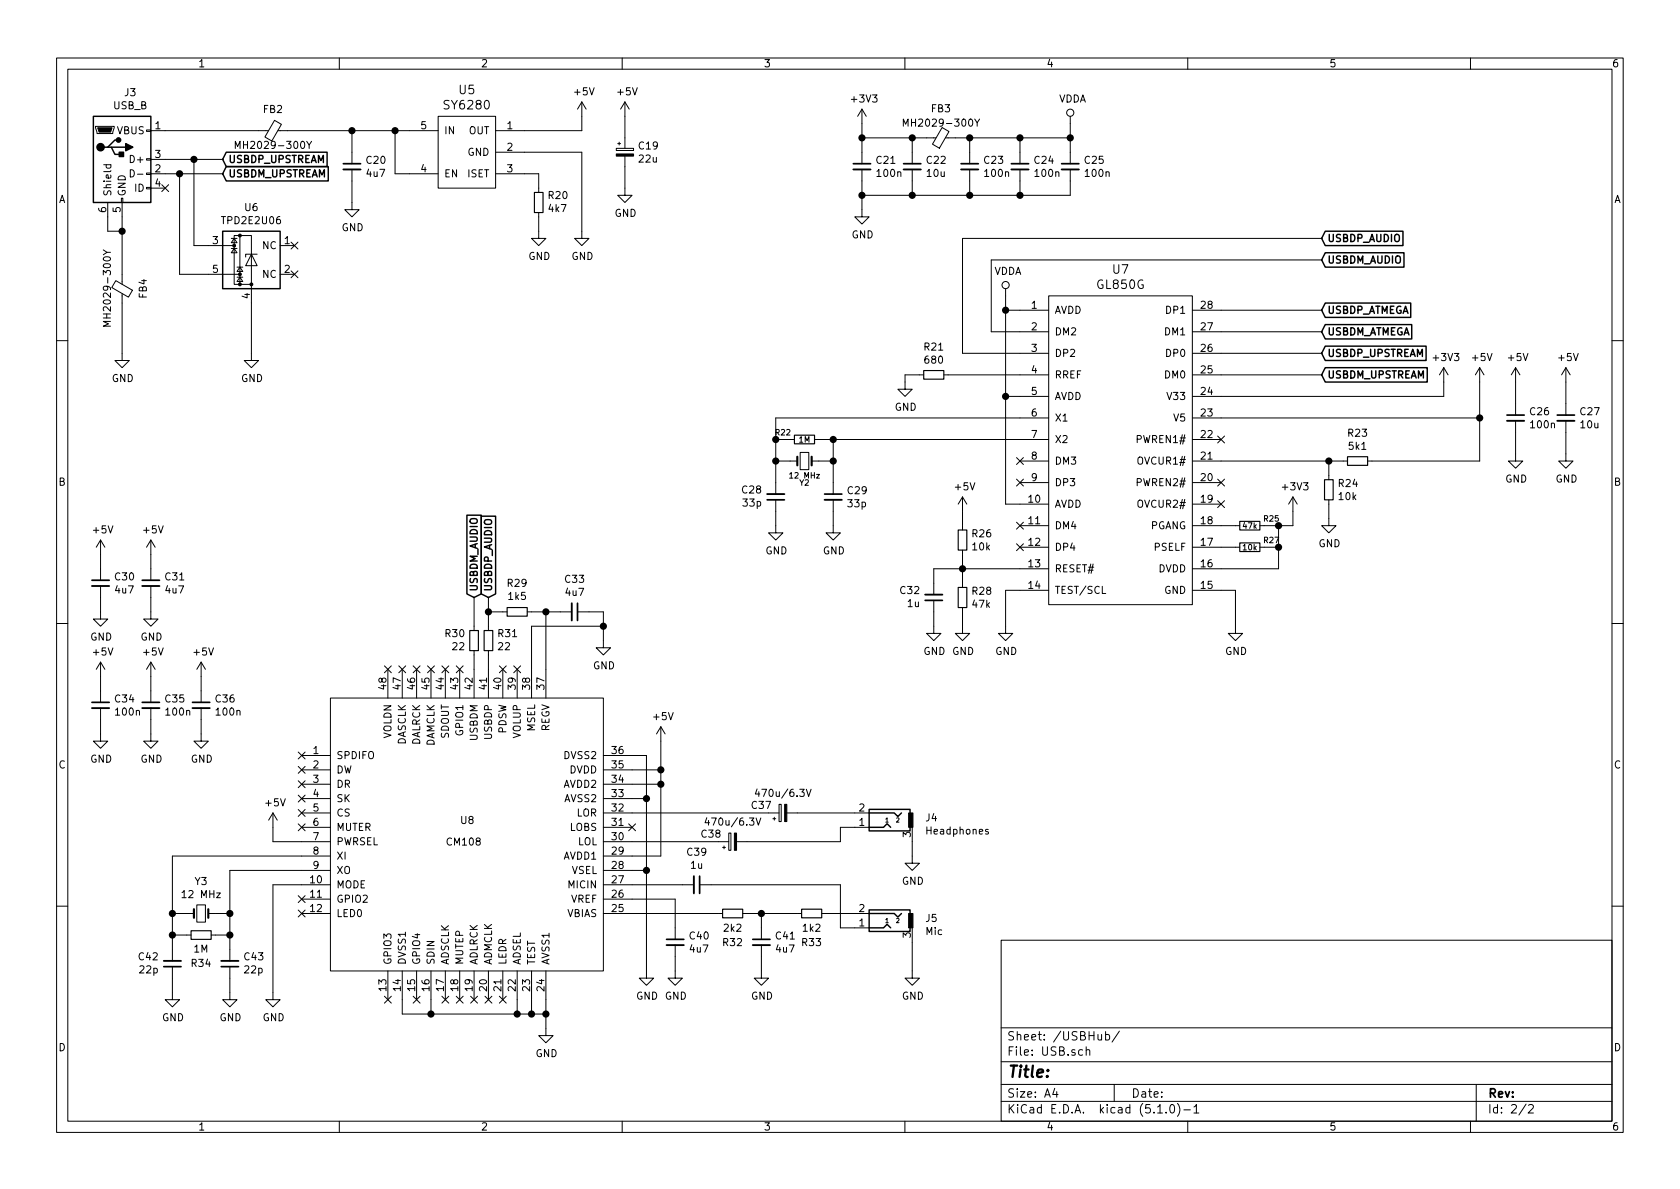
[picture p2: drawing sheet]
EESchema Schematic File Version 4
LIBS:GiantKnob-cache
EELAYER 29 0
EELAYER END
$Descr A4 11693 8268
encoding utf-8
Sheet 2 2
Title ""
Date ""
Rev ""
Comp ""
Comment1 ""
Comment2 ""
Comment3 ""
Comment4 ""
$EndDescr
$Comp
L GiantKnob-rescue:C_Small-Device C29
U 1 1
P 5800 3450
F 0 "C29" H 5892 3496 50  0000 L CNN
F 1 "33p" H 5892 3405 50  0000 L CNN
F 2 "Capacitor_SMD:C_0603_1608Metric" H 5800 3450 50  0001 C CNN
F 3 "~" H 5800 3450 50  0001 C CNN
	1    5800 3450
	1    0    0    -1  
$EndComp
$Comp
L GiantKnob-rescue:Crystal_Small-Device Y2
U 1 1
P 5600 3200
F 0 "Y2" H 5600 3050 39  0000 C CNN
F 1 "12 MHz" H 5600 3100 39  0000 C CNN
F 2 "Crystal:Crystal_SMD_5032-2Pin_5.0x3.2mm" H 5600 3200 50  0001 C CNN
F 3 "~" H 5600 3200 50  0001 C CNN
	1    5600 3200
	1    0    0    -1  
$EndComp
$Comp
L GiantKnob-rescue:R_Small-Device R22
U 1 1
P 5600 3050
F 0 "R22" V 5550 2900 39  0000 C CNN
F 1 "1M" V 5600 3050 39  0000 C CNN
F 2 "Resistor_SMD:R_0603_1608Metric" H 5600 3050 50  0001 C CNN
F 3 "~" H 5600 3050 50  0001 C CNN
	1    5600 3050
	0    1    1    0   
$EndComp
Wire Wire Line
	5500 3050 5400 3050
Wire Wire Line
	5700 3050 5800 3050
Wire Wire Line
	5700 3200 5800 3200
Wire Wire Line
	5800 3200 5800 3050
Connection ~ 5800 3050
Wire Wire Line
	5500 3200 5400 3200
Wire Wire Line
	5400 3200 5400 3050
Connection ~ 5400 3050
Connection ~ 5800 3200
$Comp
L GiantKnob-rescue:C_Small-Device C28
U 1 1
P 5400 3450
F 0 "C28" H 5308 3404 50  0000 R CNN
F 1 "33p" H 5308 3495 50  0000 R CNN
F 2 "Capacitor_SMD:C_0603_1608Metric" H 5400 3450 50  0001 C CNN
F 3 "~" H 5400 3450 50  0001 C CNN
	1    5400 3450
	1    0    0    1   
$EndComp
Connection ~ 5400 3200
$Comp
L power:GND #PWR080
U 1 1
P 5800 3650
F 0 "#PWR080" H 5800 3400 50  0001 C CNN
F 1 "GND" H 5805 3477 50  0000 C CNN
F 2 "" H 5800 3650 50  0001 C CNN
F 3 "" H 5800 3650 50  0001 C CNN
	1    5800 3650
	1    0    0    -1  
$EndComp
$Comp
L power:GND #PWR079
U 1 1
P 5400 3650
F 0 "#PWR079" H 5400 3400 50  0001 C CNN
F 1 "GND" H 5405 3477 50  0000 C CNN
F 2 "" H 5400 3650 50  0001 C CNN
F 3 "" H 5400 3650 50  0001 C CNN
	1    5400 3650
	1    0    0    -1  
$EndComp
Wire Wire Line
	5400 3200 5400 3350
Wire Wire Line
	5800 3200 5800 3350
Wire Wire Line
	5800 3550 5800 3650
Wire Wire Line
	5400 3550 5400 3650
$Comp
L GiantKnob-rescue:TPD2E2U06-Power_Protection U6
U 1 1
P 1750 1800
F 0 "U6" H 1750 2167 50  0000 C CNN
F 1 "TPD2E2U06" H 1750 2076 50  0000 C CNN
F 2 "Package_TO_SOT_SMD:SOT-553" H 950 1550 50  0001 C CNN
F 3 "http://www.ti.com/lit/ds/symlink/tpd2e2u06.pdf" H 1550 2000 50  0001 C CNN
	1    1750 1800
	1    0    0    -1  
$EndComp
NoConn ~ 2050 1700
NoConn ~ 2050 1900
$Comp
L power:GND #PWR068
U 1 1
P 1750 2450
F 0 "#PWR068" H 1750 2200 50  0001 C CNN
F 1 "GND" H 1755 2277 50  0000 C CNN
F 2 "" H 1750 2450 50  0001 C CNN
F 3 "" H 1750 2450 50  0001 C CNN
	1    1750 2450
	1    0    0    -1  
$EndComp
Wire Wire Line
	1750 2100 1750 2450
Wire Wire Line
	1350 1100 1350 1700
Wire Wire Line
	1350 1700 1450 1700
Wire Wire Line
	1250 1200 1250 1900
Wire Wire Line
	1250 1900 1450 1900
Wire Wire Line
	1350 1100 1150 1100
Wire Wire Line
	1250 1200 1150 1200
$Comp
L power:GND #PWR067
U 1 1
P 850 2450
F 0 "#PWR067" H 850 2200 50  0001 C CNN
F 1 "GND" H 855 2277 50  0000 C CNN
F 2 "" H 850 2450 50  0001 C CNN
F 3 "" H 850 2450 50  0001 C CNN
	1    850  2450
	1    0    0    -1  
$EndComp
Wire Wire Line
	750  1500 750  1600
Wire Wire Line
	750  1600 850  1600
Wire Wire Line
	850  1600 850  1900
Wire Wire Line
	850  1500 850  1600
Connection ~ 850  1600
$Comp
L power:+5V #PWR055
U 1 1
P 4050 800
F 0 "#PWR055" H 4050 650 50  0001 C CNN
F 1 "+5V" H 4065 973 50  0000 C CNN
F 2 "" H 4050 800 50  0001 C CNN
F 3 "" H 4050 800 50  0001 C CNN
	1    4050 800 
	1    0    0    -1  
$EndComp
$Comp
L power:+5V #PWR072
U 1 1
P 10550 2650
F 0 "#PWR072" H 10550 2500 50  0001 C CNN
F 1 "+5V" H 10565 2823 50  0000 C CNN
F 2 "" H 10550 2650 50  0001 C CNN
F 3 "" H 10550 2650 50  0001 C CNN
	1    10550 2650
	1    0    0    -1  
$EndComp
$Comp
L power:+5V #PWR073
U 1 1
P 10900 2650
F 0 "#PWR073" H 10900 2500 50  0001 C CNN
F 1 "+5V" H 10915 2823 50  0000 C CNN
F 2 "" H 10900 2650 50  0001 C CNN
F 3 "" H 10900 2650 50  0001 C CNN
	1    10900 2650
	1    0    0    -1  
$EndComp
$Comp
L power:GND #PWR062
U 1 1
P 2450 1400
F 0 "#PWR062" H 2450 1150 50  0001 C CNN
F 1 "GND" H 2455 1227 50  0000 C CNN
F 2 "" H 2450 1400 50  0001 C CNN
F 3 "" H 2450 1400 50  0001 C CNN
	1    2450 1400
	1    0    0    -1  
$EndComp
$Comp
L power:GND #PWR074
U 1 1
P 10550 3150
F 0 "#PWR074" H 10550 2900 50  0001 C CNN
F 1 "GND" H 10555 2977 50  0000 C CNN
F 2 "" H 10550 3150 50  0001 C CNN
F 3 "" H 10550 3150 50  0001 C CNN
	1    10550 3150
	1    0    0    -1  
$EndComp
$Comp
L power:GND #PWR075
U 1 1
P 10900 3150
F 0 "#PWR075" H 10900 2900 50  0001 C CNN
F 1 "GND" H 10905 2977 50  0000 C CNN
F 2 "" H 10900 3150 50  0001 C CNN
F 3 "" H 10900 3150 50  0001 C CNN
	1    10900 3150
	1    0    0    -1  
$EndComp
$Comp
L GiantKnob-rescue:C_Small-Device C27
U 1 1
P 10900 2900
F 0 "C27" H 10992 2946 50  0000 L CNN
F 1 "10u" H 10992 2855 50  0000 L CNN
F 2 "Capacitor_SMD:C_0603_1608Metric" H 10900 2900 50  0001 C CNN
F 3 "~" H 10900 2900 50  0001 C CNN
	1    10900 2900
	1    0    0    -1  
$EndComp
$Comp
L GiantKnob-rescue:C_Small-Device C26
U 1 1
P 10550 2900
F 0 "C26" H 10642 2946 50  0000 L CNN
F 1 "100n" H 10642 2855 50  0000 L CNN
F 2 "Capacitor_SMD:C_0603_1608Metric" H 10550 2900 50  0001 C CNN
F 3 "~" H 10550 2900 50  0001 C CNN
	1    10550 2900
	1    0    0    -1  
$EndComp
$Comp
L GiantKnob-rescue:C_Small-Device C20
U 1 1
P 2450 1150
F 0 "C20" H 2542 1196 50  0000 L CNN
F 1 "4u7" H 2542 1105 50  0000 L CNN
F 2 "Capacitor_SMD:C_0603_1608Metric" H 2450 1150 50  0001 C CNN
F 3 "~" H 2450 1150 50  0001 C CNN
	1    2450 1150
	1    0    0    -1  
$EndComp
Wire Wire Line
	10900 2650 10900 2800
Wire Wire Line
	10550 2650 10550 2800
Wire Wire Line
	2450 900  2450 1050
Wire Wire Line
	2450 1250 2450 1400
Wire Wire Line
	10550 3000 10550 3150
Wire Wire Line
	10900 3000 10900 3150
Text GLabel 9200 1800 2    50   Input ~ 10
USBDM_AUDIO
Text GLabel 9200 1650 2    50   Input ~ 10
USBDP_AUDIO
Text GLabel 9200 2300 2    50   Input ~ 10
USBDM_ATMEGA
Text GLabel 9200 2150 2    50   Input ~ 10
USBDP_ATMEGA
$Comp
L GiantKnob-rescue:Ferrite_Bead_Small-Device FB2
U 1 1
P 1900 900
F 0 "FB2" V 1750 900 50  0000 C CNN
F 1 "MH2029-300Y" V 2000 900 50  0000 C CNN
F 2 "Inductor_SMD:L_0805_2012Metric" V 1830 900 50  0001 C CNN
F 3 "~" H 1900 900 50  0001 C CNN
	1    1900 900 
	0    1    1    0   
$EndComp
$Comp
L power:+5V #PWR056
U 1 1
P 4350 800
F 0 "#PWR056" H 4350 650 50  0001 C CNN
F 1 "+5V" H 4365 973 50  0000 C CNN
F 2 "" H 4350 800 50  0001 C CNN
F 3 "" H 4350 800 50  0001 C CNN
	1    4350 800 
	1    0    0    -1  
$EndComp
$Comp
L GiantKnob-rescue:CP_Small-Device C19
U 1 1
P 4350 1050
F 0 "C19" H 4438 1096 50  0000 L CNN
F 1 "22u" H 4438 1005 50  0000 L CNN
F 2 "Capacitor_Tantalum_SMD:CP_EIA-3216-18_Kemet-A" H 4350 1050 50  0001 C CNN
F 3 "~" H 4350 1050 50  0001 C CNN
	1    4350 1050
	1    0    0    -1  
$EndComp
$Comp
L power:GND #PWR059
U 1 1
P 4350 1300
F 0 "#PWR059" H 4350 1050 50  0001 C CNN
F 1 "GND" H 4355 1127 50  0000 C CNN
F 2 "" H 4350 1300 50  0001 C CNN
F 3 "" H 4350 1300 50  0001 C CNN
	1    4350 1300
	1    0    0    -1  
$EndComp
Wire Wire Line
	4350 1150 4350 1300
Wire Wire Line
	4350 800  4350 950 
$Comp
L GiantKnob-rescue:Ferrite_Bead_Small-Device FB4
U 1 1
P 850 2000
F 0 "FB4" V 700 2000 50  0000 C CNN
F 1 "MH2029-300Y" V 950 2000 50  0000 C CNN
F 2 "Inductor_SMD:L_0805_2012Metric" V 780 2000 50  0001 C CNN
F 3 "~" H 850 2000 50  0001 C CNN
	1    850  2000
	-1   0    0    1   
$EndComp
Wire Wire Line
	850  2100 850  2450
Wire Wire Line
	7100 2900 5400 2900
Wire Wire Line
	5400 2900 5400 3050
Wire Wire Line
	5800 3050 7100 3050
NoConn ~ 7100 3800
NoConn ~ 7100 3650
NoConn ~ 7100 3350
NoConn ~ 7100 3200
NoConn ~ 8500 3500
NoConn ~ 8500 3350
NoConn ~ 8500 3050
$Comp
L power:GND #PWR087
U 1 1
P 7000 4350
F 0 "#PWR087" H 7000 4100 50  0001 C CNN
F 1 "GND" H 7005 4177 50  0000 C CNN
F 2 "" H 7000 4350 50  0001 C CNN
F 3 "" H 7000 4350 50  0001 C CNN
	1    7000 4350
	1    0    0    -1  
$EndComp
Wire Wire Line
	7100 4100 7000 4100
$Comp
L power:GND #PWR088
U 1 1
P 8600 4350
F 0 "#PWR088" H 8600 4100 50  0001 C CNN
F 1 "GND" H 8605 4177 50  0000 C CNN
F 2 "" H 8600 4350 50  0001 C CNN
F 3 "" H 8600 4350 50  0001 C CNN
	1    8600 4350
	1    0    0    -1  
$EndComp
Wire Wire Line
	8500 4100 8600 4100
Wire Wire Line
	1350 1100 1550 1100
Connection ~ 1350 1100
Wire Wire Line
	1250 1200 1550 1200
Connection ~ 1250 1200
Text GLabel 1550 1100 2    50   Input ~ 10
USBDP_UPSTREAM
Text GLabel 1550 1200 2    50   Input ~ 10
USBDM_UPSTREAM
Text GLabel 9200 2450 2    50   Input ~ 10
USBDP_UPSTREAM
Text GLabel 9200 2600 2    50   Input ~ 10
USBDM_UPSTREAM
Wire Wire Line
	7100 2300 6900 2300
Wire Wire Line
	6900 2300 6900 1800
Wire Wire Line
	6700 1650 6700 2450
Wire Wire Line
	6700 2450 7100 2450
$Comp
L power:VDDA #PWR066
U 1 1
P 7000 2050
F 0 "#PWR066" H 7000 1900 50  0001 C CNN
F 1 "VDDA" H 7017 2223 50  0000 C CNN
F 2 "" H 7000 2050 50  0001 C CNN
F 3 "" H 7000 2050 50  0001 C CNN
	1    7000 2050
	1    0    0    -1  
$EndComp
Wire Wire Line
	7000 2050 7000 2150
Wire Wire Line
	7000 2150 7100 2150
Wire Wire Line
	7000 2150 7000 2750
Wire Wire Line
	7000 2750 7100 2750
Connection ~ 7000 2150
Wire Wire Line
	7000 2750 7000 3500
Wire Wire Line
	7000 3500 7100 3500
Connection ~ 7000 2750
Wire Wire Line
	8500 2450 9200 2450
Wire Wire Line
	8500 2600 9200 2600
$Comp
L GiantKnob-rescue:R_Small-device R21
U 1 1
P 6500 2600
F 0 "R21" V 6304 2600 50  0000 C CNN
F 1 "680" V 6395 2600 50  0000 C CNN
F 2 "Resistor_SMD:R_0603_1608Metric" H 6500 2600 50  0001 C CNN
F 3 "~" H 6500 2600 50  0001 C CNN
	1    6500 2600
	0    1    1    0   
$EndComp
Wire Wire Line
	6600 2600 7100 2600
$Comp
L power:GND #PWR069
U 1 1
P 6300 2650
F 0 "#PWR069" H 6300 2400 50  0001 C CNN
F 1 "GND" H 6305 2477 50  0000 C CNN
F 2 "" H 6300 2650 50  0001 C CNN
F 3 "" H 6300 2650 50  0001 C CNN
	1    6300 2650
	1    0    0    -1  
$EndComp
Wire Wire Line
	6400 2600 6300 2600
Wire Wire Line
	6300 2600 6300 2650
$Comp
L power:+3V3 #PWR070
U 1 1
P 10050 2650
F 0 "#PWR070" H 10050 2500 50  0001 C CNN
F 1 "+3V3" H 10065 2823 50  0000 C CNN
F 2 "" H 10050 2650 50  0001 C CNN
F 3 "" H 10050 2650 50  0001 C CNN
	1    10050 2650
	1    0    0    -1  
$EndComp
Wire Wire Line
	8500 2750 10050 2750
Wire Wire Line
	10050 2750 10050 2650
$Comp
L power:+5V #PWR071
U 1 1
P 10300 2650
F 0 "#PWR071" H 10300 2500 50  0001 C CNN
F 1 "+5V" H 10315 2823 50  0000 C CNN
F 2 "" H 10300 2650 50  0001 C CNN
F 3 "" H 10300 2650 50  0001 C CNN
	1    10300 2650
	1    0    0    -1  
$EndComp
Wire Wire Line
	8500 2900 10300 2900
Wire Wire Line
	10300 2900 10300 2650
Wire Wire Line
	2850 1200 2750 1200
Wire Wire Line
	2750 1200 2750 900 
Connection ~ 2750 900 
Wire Wire Line
	2750 900  2850 900 
Wire Wire Line
	2000 900  2450 900 
Wire Wire Line
	1150 900  1800 900 
Connection ~ 2450 900 
Wire Wire Line
	2450 900  2750 900 
$Comp
L GiantKnob-rescue:R_Small-device R20
U 1 1
P 3750 1400
F 0 "R20" H 3691 1354 50  0000 R CNN
F 1 "4k7" H 3691 1445 50  0000 R CNN
F 2 "Resistor_SMD:R_0603_1608Metric" H 3750 1400 50  0001 C CNN
F 3 "~" H 3750 1400 50  0001 C CNN
	1    3750 1400
	-1   0    0    1   
$EndComp
Wire Wire Line
	3650 1200 3750 1200
Wire Wire Line
	3750 1200 3750 1300
$Comp
L power:GND #PWR064
U 1 1
P 3750 1600
F 0 "#PWR064" H 3750 1350 50  0001 C CNN
F 1 "GND" H 3755 1427 50  0000 C CNN
F 2 "" H 3750 1600 50  0001 C CNN
F 3 "" H 3750 1600 50  0001 C CNN
	1    3750 1600
	1    0    0    -1  
$EndComp
Wire Wire Line
	3750 1500 3750 1600
$Comp
L power:GND #PWR065
U 1 1
P 4050 1600
F 0 "#PWR065" H 4050 1350 50  0001 C CNN
F 1 "GND" H 4055 1427 50  0000 C CNN
F 2 "" H 4050 1600 50  0001 C CNN
F 3 "" H 4050 1600 50  0001 C CNN
	1    4050 1600
	1    0    0    -1  
$EndComp
Wire Wire Line
	3650 1050 4050 1050
Wire Wire Line
	4050 1050 4050 1600
Wire Wire Line
	3650 900  4050 900 
Wire Wire Line
	4050 900  4050 800 
$Comp
L GiantKnob-rescue:R_Small-device R28
U 1 1
P 6700 4150
F 0 "R28" H 6641 4196 50  0000 R CNN
F 1 "47k" H 6641 4105 50  0000 R CNN
F 2 "Resistor_SMD:R_0603_1608Metric" H 6700 4150 50  0001 C CNN
F 3 "~" H 6700 4150 50  0001 C CNN
	1    6700 4150
	-1   0    0    -1  
$EndComp
Wire Wire Line
	7100 3950 6700 3950
Wire Wire Line
	6700 3950 6700 4050
Wire Wire Line
	7000 4100 7000 4350
$Comp
L power:GND #PWR086
U 1 1
P 6700 4350
F 0 "#PWR086" H 6700 4100 50  0001 C CNN
F 1 "GND" H 6705 4177 50  0000 C CNN
F 2 "" H 6700 4350 50  0001 C CNN
F 3 "" H 6700 4350 50  0001 C CNN
	1    6700 4350
	1    0    0    -1  
$EndComp
Wire Wire Line
	6700 4250 6700 4350
$Comp
L GiantKnob-rescue:C_Small-device C32
U 1 1
P 6500 4150
F 0 "C32" H 6409 4104 50  0000 R CNN
F 1 "1u" H 6409 4195 50  0000 R CNN
F 2 "Capacitor_SMD:C_0603_1608Metric" H 6500 4150 50  0001 C CNN
F 3 "~" H 6500 4150 50  0001 C CNN
	1    6500 4150
	1    0    0    1   
$EndComp
$Comp
L power:GND #PWR085
U 1 1
P 6500 4350
F 0 "#PWR085" H 6500 4100 50  0001 C CNN
F 1 "GND" H 6505 4177 50  0000 C CNN
F 2 "" H 6500 4350 50  0001 C CNN
F 3 "" H 6500 4350 50  0001 C CNN
	1    6500 4350
	1    0    0    -1  
$EndComp
Wire Wire Line
	6500 4250 6500 4350
Wire Wire Line
	6700 3950 6500 3950
Wire Wire Line
	6500 3950 6500 4050
Connection ~ 6700 3950
$Comp
L GiantKnob-rescue:R_Small-device R26
U 1 1
P 6700 3750
F 0 "R26" H 6641 3796 50  0000 R CNN
F 1 "10k" H 6641 3705 50  0000 R CNN
F 2 "Resistor_SMD:R_0603_1608Metric" H 6700 3750 50  0001 C CNN
F 3 "~" H 6700 3750 50  0001 C CNN
	1    6700 3750
	-1   0    0    -1  
$EndComp
Wire Wire Line
	6700 3850 6700 3950
$Comp
L power:+5V #PWR076
U 1 1
P 6700 3550
F 0 "#PWR076" H 6700 3400 50  0001 C CNN
F 1 "+5V" H 6715 3723 50  0000 C CNN
F 2 "" H 6700 3550 50  0001 C CNN
F 3 "" H 6700 3550 50  0001 C CNN
	1    6700 3550
	1    0    0    -1  
$EndComp
Wire Wire Line
	6700 3550 6700 3650
Wire Wire Line
	8600 4100 8600 4350
$Comp
L GiantKnob-rescue:R_Small-device R27
U 1 1
P 8700 3800
F 0 "R27" V 8650 3950 39  0000 C CNN
F 1 "10k" V 8700 3800 39  0000 C CNN
F 2 "Resistor_SMD:R_0603_1608Metric" H 8700 3800 50  0001 C CNN
F 3 "~" H 8700 3800 50  0001 C CNN
	1    8700 3800
	0    1    1    0   
$EndComp
Wire Wire Line
	8500 3800 8600 3800
$Comp
L GiantKnob-rescue:R_Small-device R25
U 1 1
P 8700 3650
F 0 "R25" V 8650 3800 39  0000 C CNN
F 1 "47k" V 8700 3650 39  0000 C CNN
F 2 "Resistor_SMD:R_0603_1608Metric" H 8700 3650 50  0001 C CNN
F 3 "~" H 8700 3650 50  0001 C CNN
	1    8700 3650
	0    1    1    0   
$EndComp
Wire Wire Line
	8500 3650 8600 3650
Wire Wire Line
	8800 3800 8900 3800
Wire Wire Line
	8900 3800 8900 3650
Wire Wire Line
	8900 3650 8800 3650
Wire Wire Line
	8500 3950 8900 3950
Wire Wire Line
	8900 3950 8900 3800
Connection ~ 8900 3800
Wire Wire Line
	8900 3650 9000 3650
Wire Wire Line
	9000 3650 9000 3550
Connection ~ 8900 3650
$Comp
L power:+3V3 #PWR077
U 1 1
P 9000 3550
F 0 "#PWR077" H 9000 3400 50  0001 C CNN
F 1 "+3V3" H 9015 3723 50  0000 C CNN
F 2 "" H 9000 3550 50  0001 C CNN
F 3 "" H 9000 3550 50  0001 C CNN
	1    9000 3550
	1    0    0    -1  
$EndComp
$Comp
L GiantKnob-rescue:R_Small-device R24
U 1 1
P 9250 3400
F 0 "R24" H 9309 3446 50  0000 L CNN
F 1 "10k" H 9309 3355 50  0000 L CNN
F 2 "Resistor_SMD:R_0603_1608Metric" H 9250 3400 50  0001 C CNN
F 3 "~" H 9250 3400 50  0001 C CNN
	1    9250 3400
	1    0    0    -1  
$EndComp
$Comp
L power:GND #PWR078
U 1 1
P 9250 3600
F 0 "#PWR078" H 9250 3350 50  0001 C CNN
F 1 "GND" H 9255 3427 50  0000 C CNN
F 2 "" H 9250 3600 50  0001 C CNN
F 3 "" H 9250 3600 50  0001 C CNN
	1    9250 3600
	1    0    0    -1  
$EndComp
Wire Wire Line
	9250 3500 9250 3600
Wire Wire Line
	8500 3200 9250 3200
Wire Wire Line
	9250 3200 9250 3300
$Comp
L GiantKnob-rescue:R_Small-device R23
U 1 1
P 9450 3200
F 0 "R23" V 9254 3200 50  0000 C CNN
F 1 "5k1" V 9345 3200 50  0000 C CNN
F 2 "Resistor_SMD:R_0603_1608Metric" H 9450 3200 50  0001 C CNN
F 3 "~" H 9450 3200 50  0001 C CNN
	1    9450 3200
	0    1    1    0   
$EndComp
Wire Wire Line
	9250 3200 9350 3200
Connection ~ 9250 3200
Wire Wire Line
	9550 3200 10300 3200
Wire Wire Line
	10300 3200 10300 2900
Connection ~ 10300 2900
$Comp
L power:+3V3 #PWR057
U 1 1
P 6000 850
F 0 "#PWR057" H 6000 700 50  0001 C CNN
F 1 "+3V3" H 6015 1023 50  0000 C CNN
F 2 "" H 6000 850 50  0001 C CNN
F 3 "" H 6000 850 50  0001 C CNN
	1    6000 850 
	1    0    0    -1  
$EndComp
$Comp
L GiantKnob-rescue:C_Small-Device C21
U 1 1
P 6000 1150
F 0 "C21" H 6092 1196 50  0000 L CNN
F 1 "100n" H 6092 1105 50  0000 L CNN
F 2 "Capacitor_SMD:C_0603_1608Metric" H 6000 1150 50  0001 C CNN
F 3 "~" H 6000 1150 50  0001 C CNN
	1    6000 1150
	1    0    0    -1  
$EndComp
$Comp
L GiantKnob-rescue:C_Small-Device C22
U 1 1
P 6350 1150
F 0 "C22" H 6442 1196 50  0000 L CNN
F 1 "10u" H 6442 1105 50  0000 L CNN
F 2 "Capacitor_SMD:C_0603_1608Metric" H 6350 1150 50  0001 C CNN
F 3 "~" H 6350 1150 50  0001 C CNN
	1    6350 1150
	1    0    0    -1  
$EndComp
Wire Wire Line
	6000 850  6000 950 
Wire Wire Line
	6000 950  6350 950 
Wire Wire Line
	6350 950  6350 1050
Connection ~ 6000 950 
Wire Wire Line
	6000 950  6000 1050
Wire Wire Line
	6350 950  6450 950 
Connection ~ 6350 950 
$Comp
L GiantKnob-rescue:C_Small-Device C23
U 1 1
P 6750 1150
F 0 "C23" H 6842 1196 50  0000 L CNN
F 1 "100n" H 6842 1105 50  0000 L CNN
F 2 "Capacitor_SMD:C_0603_1608Metric" H 6750 1150 50  0001 C CNN
F 3 "~" H 6750 1150 50  0001 C CNN
	1    6750 1150
	1    0    0    -1  
$EndComp
$Comp
L GiantKnob-rescue:C_Small-Device C24
U 1 1
P 7100 1150
F 0 "C24" H 7192 1196 50  0000 L CNN
F 1 "100n" H 7192 1105 50  0000 L CNN
F 2 "Capacitor_SMD:C_0603_1608Metric" H 7100 1150 50  0001 C CNN
F 3 "~" H 7100 1150 50  0001 C CNN
	1    7100 1150
	1    0    0    -1  
$EndComp
$Comp
L GiantKnob-rescue:C_Small-Device C25
U 1 1
P 7450 1150
F 0 "C25" H 7542 1196 50  0000 L CNN
F 1 "100n" H 7542 1105 50  0000 L CNN
F 2 "Capacitor_SMD:C_0603_1608Metric" H 7450 1150 50  0001 C CNN
F 3 "~" H 7450 1150 50  0001 C CNN
	1    7450 1150
	1    0    0    -1  
$EndComp
Wire Wire Line
	6650 950  6750 950 
Wire Wire Line
	6750 950  6750 1050
Wire Wire Line
	6750 950  7100 950 
Wire Wire Line
	7100 950  7100 1050
Connection ~ 6750 950 
Wire Wire Line
	7100 950  7450 950 
Wire Wire Line
	7450 950  7450 1050
Connection ~ 7100 950 
Wire Wire Line
	7450 1250 7450 1350
Wire Wire Line
	7450 1350 7100 1350
Wire Wire Line
	7100 1350 7100 1250
Wire Wire Line
	7100 1350 6750 1350
Wire Wire Line
	6750 1350 6750 1250
Connection ~ 7100 1350
Wire Wire Line
	6750 1350 6350 1350
Wire Wire Line
	6350 1350 6350 1250
Connection ~ 6750 1350
Wire Wire Line
	6350 1350 6000 1350
Wire Wire Line
	6000 1350 6000 1250
Connection ~ 6350 1350
Wire Wire Line
	6000 1350 6000 1450
Connection ~ 6000 1350
$Comp
L power:GND #PWR063
U 1 1
P 6000 1450
F 0 "#PWR063" H 6000 1200 50  0001 C CNN
F 1 "GND" H 6005 1277 50  0000 C CNN
F 2 "" H 6000 1450 50  0001 C CNN
F 3 "" H 6000 1450 50  0001 C CNN
	1    6000 1450
	1    0    0    -1  
$EndComp
Wire Wire Line
	7450 950  7450 850 
Connection ~ 7450 950 
$Comp
L power:VDDA #PWR058
U 1 1
P 7450 850
F 0 "#PWR058" H 7450 700 50  0001 C CNN
F 1 "VDDA" H 7467 1023 50  0000 C CNN
F 2 "" H 7450 850 50  0001 C CNN
F 3 "" H 7450 850 50  0001 C CNN
	1    7450 850 
	1    0    0    -1  
$EndComp
$Comp
L GiantKnob-rescue:Ferrite_Bead_Small-Device FB3
U 1 1
P 6550 950
F 0 "FB3" V 6750 950 50  0000 C CNN
F 1 "MH2029-300Y" V 6650 950 50  0000 C CNN
F 2 "Inductor_SMD:L_0805_2012Metric" V 6480 950 50  0001 C CNN
F 3 "~" H 6550 950 50  0001 C CNN
	1    6550 950 
	0    -1   -1   0   
$EndComp
$Comp
L GiantKnob:SY6280 U5
U 1 1
P 3250 1050
F 0 "U5" H 3250 1487 60  0000 C CNN
F 1 "SY6280" H 3250 1381 60  0000 C CNN
F 2 "Package_TO_SOT_SMD:SOT-23-5" H 3200 1050 60  0001 C CNN
F 3 "" H 3200 1050 60  0001 C CNN
	1    3250 1050
	-1   0    0    -1  
$EndComp
$Comp
L GiantKnob:GL850G U7
U 1 1
P 7800 3100
F 0 "U7" H 7800 4337 60  0000 C CNN
F 1 "GL850G" H 7800 4231 60  0000 C CNN
F 2 "Package_SO:SSOP-28_5.3x10.2mm_P0.65mm" H 7950 2200 60  0001 C CNN
F 3 "" H 7950 2200 60  0001 C CNN
	1    7800 3100
	1    0    0    -1  
$EndComp
$Comp
L GiantKnob:CM108 U8
U 1 1
P 3250 5800
F 0 "U8" H 3200 5900 50  0000 L CNN
F 1 "CM108" H 3100 5750 50  0000 L CNN
F 2 "Package_QFP:LQFP-48_7x7mm_P0.5mm" H 2450 5750 50  0001 C CNN
F 3 "" H 2450 5750 50  0001 C CNN
	1    3250 5800
	1    0    0    -1  
$EndComp
NoConn ~ 2100 5250
NoConn ~ 2100 5350
NoConn ~ 2100 5450
NoConn ~ 2100 5550
NoConn ~ 2100 5650
NoConn ~ 2100 5750
$Comp
L power:+5V #PWR097
U 1 1
P 1900 5750
F 0 "#PWR097" H 1900 5600 50  0001 C CNN
F 1 "+5V" H 1915 5923 50  0000 C CNN
F 2 "" H 1900 5750 50  0001 C CNN
F 3 "" H 1900 5750 50  0001 C CNN
	1    1900 5750
	1    0    0    -1  
$EndComp
Wire Wire Line
	1900 5750 1900 5850
Wire Wire Line
	1900 5850 2100 5850
NoConn ~ 2100 6250
NoConn ~ 2100 6350
NoConn ~ 2700 6950
NoConn ~ 2900 6950
$Comp
L power:GND #PWR0105
U 1 1
P 1900 6900
F 0 "#PWR0105" H 1900 6650 50  0001 C CNN
F 1 "GND" H 1905 6727 50  0000 C CNN
F 2 "" H 1900 6900 50  0001 C CNN
F 3 "" H 1900 6900 50  0001 C CNN
	1    1900 6900
	1    0    0    -1  
$EndComp
Wire Wire Line
	2100 6150 1900 6150
$Comp
L GiantKnob-rescue:Crystal_Small-device Y3
U 1 1
P 1400 6350
F 0 "Y3" H 1400 6575 50  0000 C CNN
F 1 "12 MHz" H 1400 6484 50  0000 C CNN
F 2 "Crystal:Crystal_SMD_5032-2Pin_5.0x3.2mm" H 1400 6350 50  0001 C CNN
F 3 "~" H 1400 6350 50  0001 C CNN
	1    1400 6350
	1    0    0    -1  
$EndComp
$Comp
L GiantKnob-rescue:R_Small-device R34
U 1 1
P 1400 6500
F 0 "R34" V 1200 6500 50  0000 C CNN
F 1 "1M" V 1300 6500 50  0000 C CNN
F 2 "Resistor_SMD:R_0603_1608Metric" H 1400 6500 50  0001 C CNN
F 3 "~" H 1400 6500 50  0001 C CNN
	1    1400 6500
	0    -1   -1   0   
$EndComp
Wire Wire Line
	2100 5950 1200 5950
Wire Wire Line
	1200 5950 1200 6350
Wire Wire Line
	1200 6350 1300 6350
Wire Wire Line
	1200 6350 1200 6500
Wire Wire Line
	1200 6500 1300 6500
Connection ~ 1200 6350
Wire Wire Line
	1500 6500 1600 6500
Wire Wire Line
	1600 6500 1600 6350
Wire Wire Line
	1600 6350 1500 6350
Wire Wire Line
	1600 6350 1600 6050
Wire Wire Line
	1600 6050 2100 6050
Connection ~ 1600 6350
$Comp
L GiantKnob-rescue:C_Small-device C42
U 1 1
P 1200 6700
F 0 "C42" H 1108 6654 50  0000 R CNN
F 1 "22p" H 1108 6745 50  0000 R CNN
F 2 "Capacitor_SMD:C_0603_1608Metric" H 1200 6700 50  0001 C CNN
F 3 "~" H 1200 6700 50  0001 C CNN
	1    1200 6700
	1    0    0    1   
$EndComp
$Comp
L GiantKnob-rescue:C_Small-device C43
U 1 1
P 1600 6700
F 0 "C43" H 1508 6654 50  0000 R CNN
F 1 "22p" H 1508 6745 50  0000 R CNN
F 2 "Capacitor_SMD:C_0603_1608Metric" H 1600 6700 50  0001 C CNN
F 3 "~" H 1600 6700 50  0001 C CNN
	1    1600 6700
	-1   0    0    1   
$EndComp
$Comp
L power:GND #PWR0104
U 1 1
P 1600 6900
F 0 "#PWR0104" H 1600 6650 50  0001 C CNN
F 1 "GND" H 1605 6727 50  0000 C CNN
F 2 "" H 1600 6900 50  0001 C CNN
F 3 "" H 1600 6900 50  0001 C CNN
	1    1600 6900
	1    0    0    -1  
$EndComp
$Comp
L power:GND #PWR0103
U 1 1
P 1200 6900
F 0 "#PWR0103" H 1200 6650 50  0001 C CNN
F 1 "GND" H 1205 6727 50  0000 C CNN
F 2 "" H 1200 6900 50  0001 C CNN
F 3 "" H 1200 6900 50  0001 C CNN
	1    1200 6900
	1    0    0    -1  
$EndComp
Wire Wire Line
	1200 6800 1200 6900
Wire Wire Line
	1200 6500 1200 6600
Connection ~ 1200 6500
Wire Wire Line
	1600 6500 1600 6600
Connection ~ 1600 6500
Wire Wire Line
	1600 6800 1600 6900
Wire Wire Line
	1900 6150 1900 6900
NoConn ~ 2700 4650
NoConn ~ 2800 4650
NoConn ~ 2900 4650
NoConn ~ 3000 4650
NoConn ~ 3100 4650
NoConn ~ 3200 4650
$Comp
L GiantKnob-rescue:R_Small-device R30
U 1 1
P 3300 4450
F 0 "R30" H 3242 4404 50  0000 R CNN
F 1 "22" H 3242 4495 50  0000 R CNN
F 2 "Resistor_SMD:R_0603_1608Metric" H 3300 4450 50  0001 C CNN
F 3 "~" H 3300 4450 50  0001 C CNN
	1    3300 4450
	1    0    0    1   
$EndComp
Wire Wire Line
	3300 4650 3300 4550
$Comp
L GiantKnob-rescue:R_Small-device R31
U 1 1
P 3400 4450
F 0 "R31" H 3341 4404 50  0000 R CNN
F 1 "22" H 3341 4495 50  0000 R CNN
F 2 "Resistor_SMD:R_0603_1608Metric" H 3400 4450 50  0001 C CNN
F 3 "~" H 3400 4450 50  0001 C CNN
	1    3400 4450
	-1   0    0    1   
$EndComp
Wire Wire Line
	3400 4650 3400 4550
NoConn ~ 3500 4650
NoConn ~ 3600 4650
$Comp
L GiantKnob-rescue:R_Small-device R29
U 1 1
P 3600 4250
F 0 "R29" V 3796 4250 50  0000 C CNN
F 1 "1k5" V 3705 4250 50  0000 C CNN
F 2 "Resistor_SMD:R_0603_1608Metric" H 3600 4250 50  0001 C CNN
F 3 "~" H 3600 4250 50  0001 C CNN
	1    3600 4250
	0    -1   -1   0   
$EndComp
Wire Wire Line
	3400 4350 3400 4250
Wire Wire Line
	3400 4250 3500 4250
Wire Wire Line
	3800 4650 3800 4250
Wire Wire Line
	3800 4250 3700 4250
$Comp
L GiantKnob-rescue:C_Small-device C33
U 1 1
P 4000 4250
F 0 "C33" V 3771 4250 50  0000 C CNN
F 1 "4u7" V 3862 4250 50  0000 C CNN
F 2 "Capacitor_SMD:C_0603_1608Metric" H 4000 4250 50  0001 C CNN
F 3 "~" H 4000 4250 50  0001 C CNN
	1    4000 4250
	0    1    1    0   
$EndComp
Wire Wire Line
	3800 4250 3900 4250
Connection ~ 3800 4250
$Comp
L power:GND #PWR089
U 1 1
P 4200 4450
F 0 "#PWR089" H 4200 4200 50  0001 C CNN
F 1 "GND" H 4205 4277 50  0000 C CNN
F 2 "" H 4200 4450 50  0001 C CNN
F 3 "" H 4200 4450 50  0001 C CNN
	1    4200 4450
	1    0    0    -1  
$EndComp
Wire Wire Line
	4100 4250 4200 4250
Wire Wire Line
	4200 4250 4200 4350
Wire Wire Line
	3700 4650 3700 4350
Wire Wire Line
	3700 4350 4200 4350
Connection ~ 4200 4350
Wire Wire Line
	4200 4350 4200 4450
Text GLabel 3400 4150 1    50   Input ~ 10
USBDP_AUDIO
Wire Wire Line
	3400 4250 3400 4150
Connection ~ 3400 4250
Text GLabel 3300 4150 1    50   Input ~ 10
USBDM_AUDIO
Wire Wire Line
	3300 4150 3300 4350
NoConn ~ 3100 6950
NoConn ~ 3300 6950
NoConn ~ 3400 6950
NoConn ~ 3500 6950
NoConn ~ 3200 6950
$Comp
L power:GND #PWR0106
U 1 1
P 3800 7150
F 0 "#PWR0106" H 3800 6900 50  0001 C CNN
F 1 "GND" H 3805 6977 50  0000 C CNN
F 2 "" H 3800 7150 50  0001 C CNN
F 3 "" H 3800 7150 50  0001 C CNN
	1    3800 7150
	1    0    0    -1  
$EndComp
Wire Wire Line
	3800 6950 3800 7050
Wire Wire Line
	3700 6950 3700 7050
Wire Wire Line
	3700 7050 3800 7050
Connection ~ 3800 7050
Wire Wire Line
	3800 7050 3800 7150
Wire Wire Line
	3600 6950 3600 7050
Wire Wire Line
	3600 7050 3700 7050
Connection ~ 3700 7050
Wire Wire Line
	3000 6950 3000 7050
Wire Wire Line
	3000 7050 3600 7050
Connection ~ 3600 7050
Wire Wire Line
	2800 6950 2800 7050
Wire Wire Line
	2800 7050 3000 7050
Connection ~ 3000 7050
Wire Wire Line
	4400 5250 4500 5250
Wire Wire Line
	4500 5250 4500 5550
Wire Wire Line
	4500 5550 4400 5550
Wire Wire Line
	4500 5550 4500 6050
Wire Wire Line
	4500 6050 4400 6050
Connection ~ 4500 5550
Wire Wire Line
	4400 5350 4600 5350
Wire Wire Line
	4600 5350 4600 5150
Wire Wire Line
	4400 5450 4600 5450
Wire Wire Line
	4600 5450 4600 5350
Connection ~ 4600 5350
Wire Wire Line
	4400 5950 4600 5950
Wire Wire Line
	4600 5950 4600 5450
Connection ~ 4600 5450
$Comp
L power:+5V #PWR096
U 1 1
P 4600 5150
F 0 "#PWR096" H 4600 5000 50  0001 C CNN
F 1 "+5V" H 4615 5323 50  0000 C CNN
F 2 "" H 4600 5150 50  0001 C CNN
F 3 "" H 4600 5150 50  0001 C CNN
	1    4600 5150
	1    0    0    -1  
$EndComp
$Comp
L power:GND #PWR099
U 1 1
P 4500 6750
F 0 "#PWR099" H 4500 6500 50  0001 C CNN
F 1 "GND" H 4505 6577 50  0000 C CNN
F 2 "" H 4500 6750 50  0001 C CNN
F 3 "" H 4500 6750 50  0001 C CNN
	1    4500 6750
	1    0    0    -1  
$EndComp
$Comp
L GiantKnob-rescue:C_Small-device C40
U 1 1
P 4700 6550
F 0 "C40" H 4792 6596 50  0000 L CNN
F 1 "4u7" H 4792 6505 50  0000 L CNN
F 2 "Capacitor_SMD:C_0603_1608Metric" H 4700 6550 50  0001 C CNN
F 3 "~" H 4700 6550 50  0001 C CNN
	1    4700 6550
	1    0    0    -1  
$EndComp
Wire Wire Line
	4400 6250 4700 6250
$Comp
L power:GND #PWR0100
U 1 1
P 4700 6750
F 0 "#PWR0100" H 4700 6500 50  0001 C CNN
F 1 "GND" H 4705 6577 50  0000 C CNN
F 2 "" H 4700 6750 50  0001 C CNN
F 3 "" H 4700 6750 50  0001 C CNN
	1    4700 6750
	1    0    0    -1  
$EndComp
Wire Wire Line
	4700 6650 4700 6750
Wire Wire Line
	4500 6050 4500 6750
Connection ~ 4500 6050
Wire Wire Line
	4700 6250 4700 6450
$Comp
L GiantKnob-rescue:R_Small-device R32
U 1 1
P 5100 6350
F 0 "R32" V 5300 6350 50  0000 C CNN
F 1 "2k2" V 5200 6350 50  0000 C CNN
F 2 "Resistor_SMD:R_0603_1608Metric" H 5100 6350 50  0001 C CNN
F 3 "~" H 5100 6350 50  0001 C CNN
	1    5100 6350
	0    -1   1    0   
$EndComp
Wire Wire Line
	4400 6350 5000 6350
$Comp
L GiantKnob-rescue:C_Small-device C41
U 1 1
P 5300 6550
F 0 "C41" H 5392 6596 50  0000 L CNN
F 1 "4u7" H 5392 6505 50  0000 L CNN
F 2 "Capacitor_SMD:C_0603_1608Metric" H 5300 6550 50  0001 C CNN
F 3 "~" H 5300 6550 50  0001 C CNN
	1    5300 6550
	1    0    0    -1  
$EndComp
Wire Wire Line
	5200 6350 5300 6350
Wire Wire Line
	5300 6350 5300 6450
$Comp
L GiantKnob-rescue:R_Small-device R33
U 1 1
P 5650 6350
F 0 "R33" V 5850 6350 50  0000 C CNN
F 1 "1k2" V 5750 6350 50  0000 C CNN
F 2 "Resistor_SMD:R_0603_1608Metric" H 5650 6350 50  0001 C CNN
F 3 "~" H 5650 6350 50  0001 C CNN
	1    5650 6350
	0    -1   1    0   
$EndComp
Wire Wire Line
	5300 6350 5550 6350
Connection ~ 5300 6350
$Comp
L power:GND #PWR0101
U 1 1
P 5300 6750
F 0 "#PWR0101" H 5300 6500 50  0001 C CNN
F 1 "GND" H 5305 6577 50  0000 C CNN
F 2 "" H 5300 6750 50  0001 C CNN
F 3 "" H 5300 6750 50  0001 C CNN
	1    5300 6750
	1    0    0    -1  
$EndComp
Wire Wire Line
	5300 6650 5300 6750
$Comp
L GiantKnob-rescue:C_Small-device C39
U 1 1
P 4850 6150
F 0 "C39" V 4621 6150 50  0000 C CNN
F 1 "1u" V 4712 6150 50  0000 C CNN
F 2 "Capacitor_SMD:C_0603_1608Metric" H 4850 6150 50  0001 C CNN
F 3 "~" H 4850 6150 50  0001 C CNN
	1    4850 6150
	0    1    1    0   
$EndComp
Wire Wire Line
	4400 6150 4750 6150
$Comp
L GiantKnob-rescue:Audio-Jack-3-conn J5
U 1 1
P 6150 6450
AR Path="/5DA4D126" Ref="J5"  Part="1" 
AR Path="/5D7E67A9/5DA4D126" Ref="J5"  Part="1" 
F 0 "J5" H 5862 6518 50  0000 R CNN
F 1 "Mic" H 5862 6427 50  0000 R CNN
F 2 "GiantKnob:PJ-320B" H 6400 6550 50  0001 C CNN
F 3 "~" H 6400 6550 50  0001 C CNN
F 4 "PJ-320B" H 6150 6450 50  0001 C CNN "LCSC"
	1    6150 6450
	-1   0    0    -1  
$EndComp
Wire Wire Line
	4950 6150 5850 6150
Wire Wire Line
	5850 6150 5850 6450
Wire Wire Line
	5850 6450 5950 6450
Wire Wire Line
	5750 6350 5950 6350
$Comp
L power:GND #PWR0102
U 1 1
P 6350 6750
F 0 "#PWR0102" H 6350 6500 50  0001 C CNN
F 1 "GND" H 6355 6577 50  0000 C CNN
F 2 "" H 6350 6750 50  0001 C CNN
F 3 "" H 6350 6750 50  0001 C CNN
	1    6350 6750
	1    0    0    -1  
$EndComp
Wire Wire Line
	6350 6550 6350 6750
NoConn ~ 4400 5750
$Comp
L GiantKnob-rescue:CP_Small-device C38
U 1 1
P 5100 5850
F 0 "C38" V 5150 6000 50  0000 C CNN
F 1 "470u/6.3V" V 5234 5850 50  0000 C CNN
F 2 "Capacitor_Tantalum_SMD:CP_EIA-7343-31_Kemet-D" H 5100 5850 50  0001 C CNN
F 3 "~" H 5100 5850 50  0001 C CNN
	1    5100 5850
	0    -1   -1   0   
$EndComp
$Comp
L GiantKnob-rescue:CP_Small-device C37
U 1 1
P 5450 5650
F 0 "C37" V 5500 5800 50  0000 C CNN
F 1 "470u/6.3V" V 5584 5650 50  0000 C CNN
F 2 "Capacitor_Tantalum_SMD:CP_EIA-7343-31_Kemet-D" H 5450 5650 50  0001 C CNN
F 3 "~" H 5450 5650 50  0001 C CNN
	1    5450 5650
	0    -1   -1   0   
$EndComp
Wire Wire Line
	4400 5650 5350 5650
Wire Wire Line
	4400 5850 5000 5850
$Comp
L GiantKnob-rescue:Audio-Jack-3-conn J4
U 1 1
P 6150 5750
AR Path="/5DA995FE" Ref="J4"  Part="1" 
AR Path="/5D7E67A9/5DA995FE" Ref="J4"  Part="1" 
F 0 "J4" H 5862 5818 50  0000 R CNN
F 1 "Headphones" H 5862 5727 50  0000 R CNN
F 2 "GiantKnob:PJ-320B" H 6400 5850 50  0001 C CNN
F 3 "~" H 6400 5850 50  0001 C CNN
F 4 "PJ-320B" H 6150 5750 50  0001 C CNN "LCSC"
	1    6150 5750
	-1   0    0    -1  
$EndComp
Wire Wire Line
	5550 5650 5950 5650
Wire Wire Line
	5200 5850 5850 5850
Wire Wire Line
	5850 5850 5850 5750
Wire Wire Line
	5850 5750 5950 5750
$Comp
L power:GND #PWR098
U 1 1
P 6350 5950
F 0 "#PWR098" H 6350 5700 50  0001 C CNN
F 1 "GND" H 6355 5777 50  0000 C CNN
F 2 "" H 6350 5950 50  0001 C CNN
F 3 "" H 6350 5950 50  0001 C CNN
	1    6350 5950
	1    0    0    -1  
$EndComp
Wire Wire Line
	6350 5850 6350 5950
$Comp
L GiantKnob-rescue:C_Small-device C35
U 1 1
P 1050 4900
F 0 "C35" H 1142 4946 50  0000 L CNN
F 1 "100n" H 1142 4855 50  0000 L CNN
F 2 "Capacitor_SMD:C_0603_1608Metric" H 1050 4900 50  0001 C CNN
F 3 "~" H 1050 4900 50  0001 C CNN
	1    1050 4900
	1    0    0    -1  
$EndComp
$Comp
L GiantKnob-rescue:C_Small-device C36
U 1 1
P 1400 4900
F 0 "C36" H 1492 4946 50  0000 L CNN
F 1 "100n" H 1492 4855 50  0000 L CNN
F 2 "Capacitor_SMD:C_0603_1608Metric" H 1400 4900 50  0001 C CNN
F 3 "~" H 1400 4900 50  0001 C CNN
	1    1400 4900
	1    0    0    -1  
$EndComp
$Comp
L GiantKnob-rescue:C_Small-device C34
U 1 1
P 700 4900
F 0 "C34" H 792 4946 50  0000 L CNN
F 1 "100n" H 792 4855 50  0000 L CNN
F 2 "Capacitor_SMD:C_0603_1608Metric" H 700 4900 50  0001 C CNN
F 3 "~" H 700 4900 50  0001 C CNN
	1    700  4900
	1    0    0    -1  
$EndComp
$Comp
L power:+5V #PWR090
U 1 1
P 700 4700
F 0 "#PWR090" H 700 4550 50  0001 C CNN
F 1 "+5V" H 715 4873 50  0000 C CNN
F 2 "" H 700 4700 50  0001 C CNN
F 3 "" H 700 4700 50  0001 C CNN
	1    700  4700
	1    0    0    -1  
$EndComp
$Comp
L power:+5V #PWR091
U 1 1
P 1050 4700
F 0 "#PWR091" H 1050 4550 50  0001 C CNN
F 1 "+5V" H 1065 4873 50  0000 C CNN
F 2 "" H 1050 4700 50  0001 C CNN
F 3 "" H 1050 4700 50  0001 C CNN
	1    1050 4700
	1    0    0    -1  
$EndComp
$Comp
L power:+5V #PWR092
U 1 1
P 1400 4700
F 0 "#PWR092" H 1400 4550 50  0001 C CNN
F 1 "+5V" H 1415 4873 50  0000 C CNN
F 2 "" H 1400 4700 50  0001 C CNN
F 3 "" H 1400 4700 50  0001 C CNN
	1    1400 4700
	1    0    0    -1  
$EndComp
$Comp
L power:GND #PWR093
U 1 1
P 700 5100
F 0 "#PWR093" H 700 4850 50  0001 C CNN
F 1 "GND" H 705 4927 50  0000 C CNN
F 2 "" H 700 5100 50  0001 C CNN
F 3 "" H 700 5100 50  0001 C CNN
	1    700  5100
	1    0    0    -1  
$EndComp
$Comp
L power:GND #PWR094
U 1 1
P 1050 5100
F 0 "#PWR094" H 1050 4850 50  0001 C CNN
F 1 "GND" H 1055 4927 50  0000 C CNN
F 2 "" H 1050 5100 50  0001 C CNN
F 3 "" H 1050 5100 50  0001 C CNN
	1    1050 5100
	1    0    0    -1  
$EndComp
$Comp
L power:GND #PWR095
U 1 1
P 1400 5100
F 0 "#PWR095" H 1400 4850 50  0001 C CNN
F 1 "GND" H 1405 4927 50  0000 C CNN
F 2 "" H 1400 5100 50  0001 C CNN
F 3 "" H 1400 5100 50  0001 C CNN
	1    1400 5100
	1    0    0    -1  
$EndComp
Wire Wire Line
	1400 5000 1400 5100
Wire Wire Line
	1050 5000 1050 5100
Wire Wire Line
	700  5000 700  5100
Wire Wire Line
	700  4700 700  4800
Wire Wire Line
	1050 4700 1050 4800
Wire Wire Line
	1400 4700 1400 4800
$Comp
L GiantKnob-rescue:C_Small-device C30
U 1 1
P 700 4050
F 0 "C30" H 792 4096 50  0000 L CNN
F 1 "4u7" H 792 4005 50  0000 L CNN
F 2 "Capacitor_SMD:C_0603_1608Metric" H 700 4050 50  0001 C CNN
F 3 "~" H 700 4050 50  0001 C CNN
	1    700  4050
	1    0    0    -1  
$EndComp
$Comp
L GiantKnob-rescue:C_Small-device C31
U 1 1
P 1050 4050
F 0 "C31" H 1142 4096 50  0000 L CNN
F 1 "4u7" H 1142 4005 50  0000 L CNN
F 2 "Capacitor_SMD:C_0603_1608Metric" H 1050 4050 50  0001 C CNN
F 3 "~" H 1050 4050 50  0001 C CNN
	1    1050 4050
	1    0    0    -1  
$EndComp
$Comp
L power:+5V #PWR081
U 1 1
P 700 3850
F 0 "#PWR081" H 700 3700 50  0001 C CNN
F 1 "+5V" H 715 4023 50  0000 C CNN
F 2 "" H 700 3850 50  0001 C CNN
F 3 "" H 700 3850 50  0001 C CNN
	1    700  3850
	1    0    0    -1  
$EndComp
$Comp
L power:+5V #PWR082
U 1 1
P 1050 3850
F 0 "#PWR082" H 1050 3700 50  0001 C CNN
F 1 "+5V" H 1065 4023 50  0000 C CNN
F 2 "" H 1050 3850 50  0001 C CNN
F 3 "" H 1050 3850 50  0001 C CNN
	1    1050 3850
	1    0    0    -1  
$EndComp
$Comp
L power:GND #PWR083
U 1 1
P 700 4250
F 0 "#PWR083" H 700 4000 50  0001 C CNN
F 1 "GND" H 705 4077 50  0000 C CNN
F 2 "" H 700 4250 50  0001 C CNN
F 3 "" H 700 4250 50  0001 C CNN
	1    700  4250
	1    0    0    -1  
$EndComp
$Comp
L power:GND #PWR084
U 1 1
P 1050 4250
F 0 "#PWR084" H 1050 4000 50  0001 C CNN
F 1 "GND" H 1055 4077 50  0000 C CNN
F 2 "" H 1050 4250 50  0001 C CNN
F 3 "" H 1050 4250 50  0001 C CNN
	1    1050 4250
	1    0    0    -1  
$EndComp
Wire Wire Line
	1050 4150 1050 4250
Wire Wire Line
	700  4150 700  4250
Wire Wire Line
	700  3850 700  3950
Wire Wire Line
	1050 3850 1050 3950
$Comp
L GiantKnob-rescue:USB_OTG-conn J3
U 1 1
P 850 1100
F 0 "J3" H 907 1567 50  0000 C CNN
F 1 "USB_B" H 907 1476 50  0000 C CNN
F 2 "Connector_USB:USB_Mini-B_Lumberg_2486_01_Horizontal" H 1000 1050 50  0001 C CNN
F 3 "" H 1000 1050 50  0001 C CNN
	1    850  1100
	1    0    0    -1  
$EndComp
NoConn ~ 1150 1300
Wire Wire Line
	6900 1800 9200 1800
Wire Wire Line
	6700 1650 9200 1650
Wire Wire Line
	8500 2300 9200 2300
Wire Wire Line
	8500 2150 9200 2150
$EndSCHEMATC
